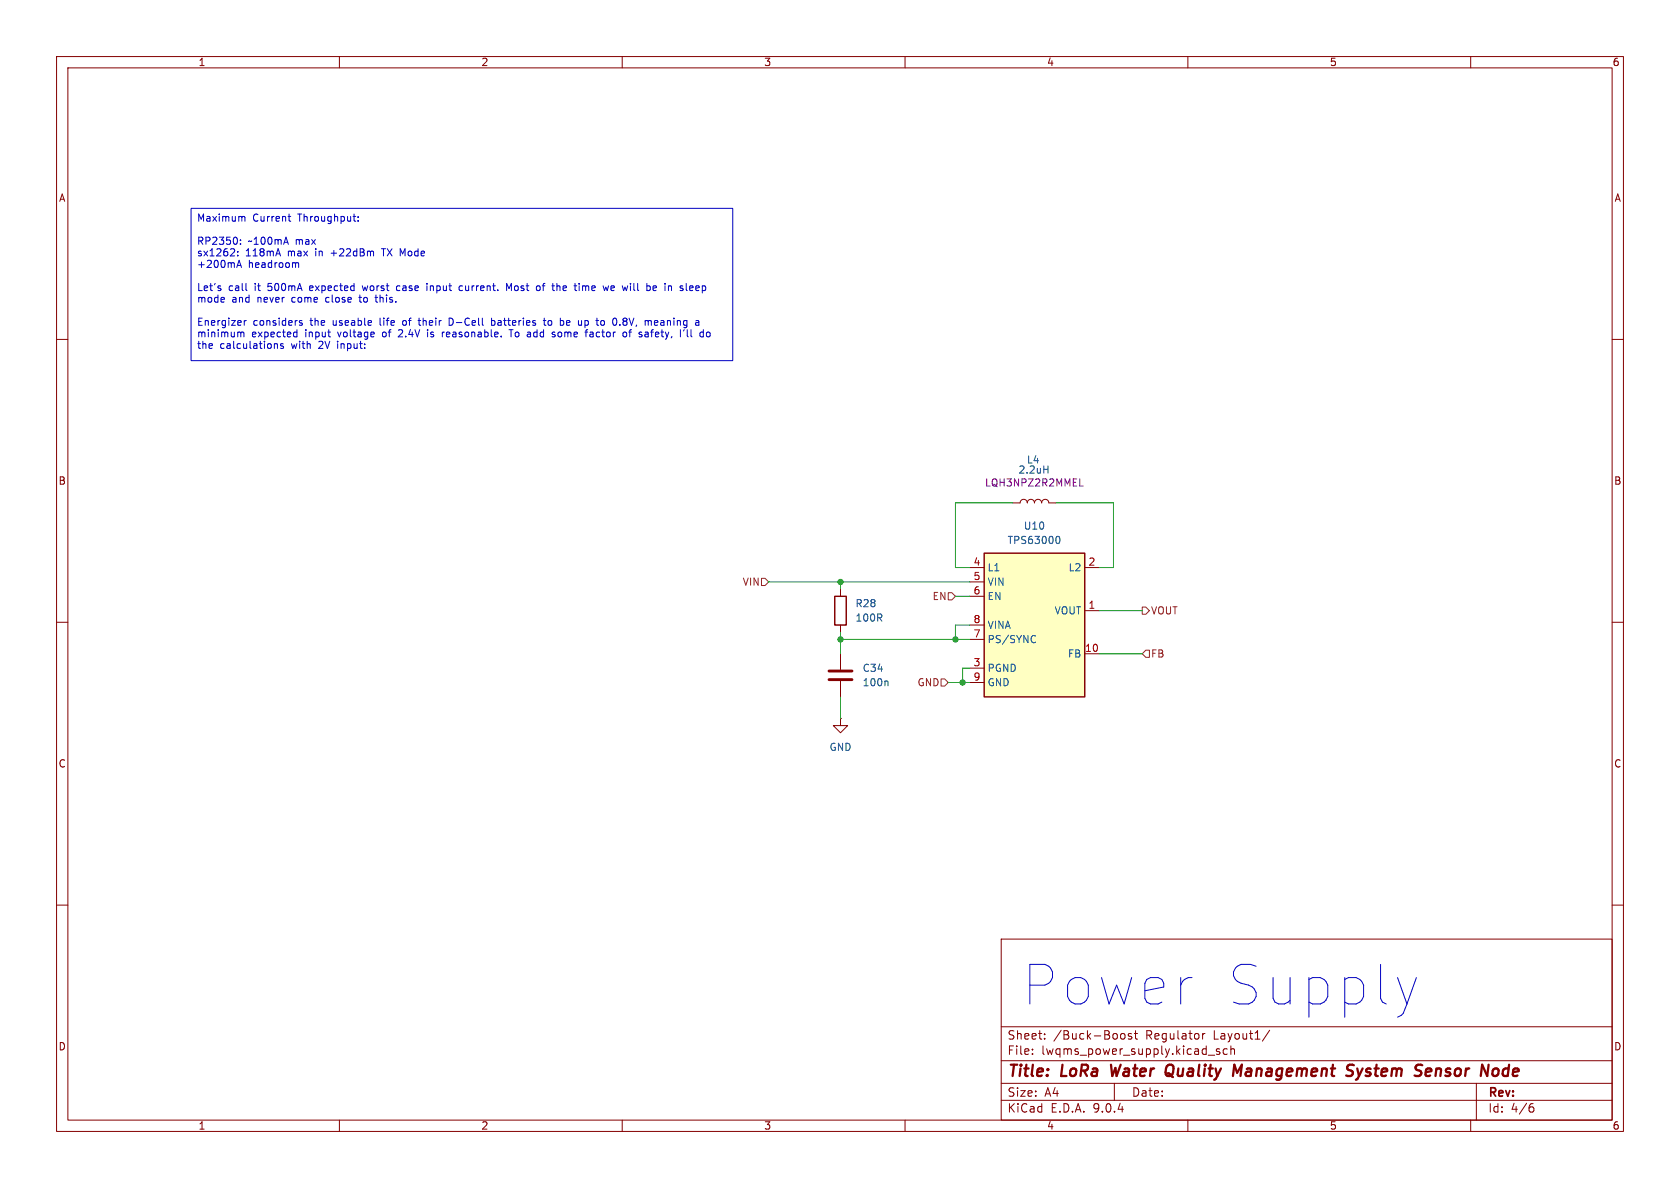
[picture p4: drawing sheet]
<svg xmlns="http://www.w3.org/2000/svg" width="297mm" height="210mm" viewBox="0 0 297 210" stroke-linecap="round" stroke-linejoin="round" font-family="sans-serif">
<g fill="none" stroke="#840000" stroke-width=".18">
<path d="M10 10h277v190h-277zM12 12h273v186h-273zM60 10v2M110 10v2M160 10v2M210 10v2M260 10v2M10 60h2M285 60h2M179.1 88.9h1.2a.64 .64 0 0 1 .7-.6 .64 .64 0 0 1 .6 .6 .64 .64 0 0 1 .6-.6 .64 .64 0 0 1 .7 .6 .64 .64 0 0 1 .6-.6 .64 .64 0 0 1 .6 .6 .64 .64 0 0 1 .7-.6 .64 .64 0 0 1 .6 .6h1.3M10 110h2M285 110h2"/>
<path d="M10 160h2M177 166h108v32h-108zM285 160h2M60 198v2M110 198v2M160 198v2M177 194.5h108M177 191.5h108M177 187.5h108M177 181.5h108M182.5 186.3v.1M182.5 185.5v.1"/>
<path d="M184.7 183.6v.1M184.7 182.8v.1M197 191.5v3M198.2 182.8l.4-.1 .3 .3v.4l-.2 .2-.3 .1-.2-.1M200 182.8l-.3-.1-.2 .2v.2l.5 .2v.3h-.5M200.5 182.7h.6M200.7 182.2v1.3l.4 .2M210 198v2M212.6 182.7v1M213 182.7l-.3 .1-.1 .2M213.6 186.5h1.1M215.6 185.5l-.4-.1-.2 .2 .1 .2 .5 .2v.3h-.6"/>
<path d="M217 185.5l-.5-.1-.3 .3v.4l.2 .2h.6M217.6 185.5l.2-.1 .4 .1v.9M217.6 184.9v1.5M224.5 182.1l-1.3 2M260 198v2M261 191.5v6.5M270.6 195.7h.4l.2 .3-.1 .5-.5 .1M271 195.1l-.4 .1"/>
</g>
<g fill="none" stroke="#840000" stroke-width=".4">
<path d="M196.4 188.2l.2 2 .6-1.4M206.1 189.9l.2 .2a.71 .71 0 0 0 .9-.2M206.4 189.7l.4 .1 .4 .5M207.1 188.2a.77 .77 0 0 0-1 .7M218.2 188.2l.5 1.4 .9-1.4-.3 2M238.5 189.2l.3 .1a.49 .49 0 0 1 .4 .5 .49 .49 0 0 1-.5 .4h-.4M238.6 188.2l.7 .1M239.9 188.9l.4 1.3M240.3 190.2l-.3 .5-.3 .2M240.9 188.9l-.6 1.3M252.2 189l.6-.1 .2 .1v.4l-.9 .1M252.8 190.1l-.5 .1"/>
<path d="M264.9 189.1v.7M265.9 189l-.2 .3-.1 .5 .4 .4"/>
</g>
<path d="M184.5 83h.8M185.3 82.4v1.2" fill="none" stroke="#006464" stroke-width=".18"/>
<path d="M190.9 85.9h.6" fill="none" stroke="#840084" stroke-width=".18"/>
<path d="M174 97.8h17.8v25.4h-17.8z" fill="#ffffc2"/>
<path d="M174 97.8h17.8v25.4h-17.8zM147.6 105.4h2v5.1h-2z" fill="none" stroke="#840000" stroke-width=".25"/>
<g fill="none" stroke="#840000" stroke-width=".18">
<path d="M148.6 104.1v1.3M148.6 110.5v1.3M148.6 115.6v2.8M171.4 100.3h2.6M171.4 102.9h2.6M171.4 105.4h2.6M171.4 110.5h2.6M171.4 113h2.6M171.4 118.1h2.6M191.8 100.3h2.5M191.8 108h2.5M191.8 115.6h2.5"/>
<path d="M148.6 127v1.3h1.3l-1.3 1.2-1.3-1.2h1.3M148.6 127h.1M148.6 120.4v2.8M171.4 120.7h2.6"/>
</g>
<path d="M186.8 94.9l.2-.1a.68 .68 0 0 1 .4 .6 .68 .68 0 0 1-.4 .7l-.2-.1M182.7 112.3l.4 .2M183.1 113.5l-.4 .1M156.8 120.4l.2 .2v.6" fill="none" stroke="#006464" stroke-width=".18"/>
<path d="M146.6 118.6h4M146.6 120.1h4" fill="none" stroke="#840000" stroke-width=".51"/>
<path d="M134.6 102.2h.7l.6 .7-.6 .6h-.7zM167.6 104.8h.7l.6 .6-.6 .6h-.7zM201.9 107.3h.7l.6 .7-.6 .6h-.7zM202.6 114.9h.6v1.3h-.6l-.7-.6zM166.4 120h.6l.6 .7-.6 .6h-.6z" fill="none" stroke="#725600" stroke-width=".18"/>
<g fill="none" stroke="#009600" stroke-width=".18">
<path d="M179.1 88.9h-10.2v11.4h2.5M186.7 88.9h10.1v11.4h-2.5M135.9 102.9h35.5M148.6 113h22.8M148.6 102.9v1.2M148.6 111.8v3.8M168.9 105.4h2.5M171.4 110.5h-2.5v2.5M171.4 118.1h-1.2v2.6M194.3 108h7.6M194.3 115.6h7.6M148.6 123.2v3.8"/>
<path d="M167.6 120.7h3.8"/>
</g>
<g fill="none" stroke="#0000c2" stroke-width=".18">
<path d="M33.8 36.8h95.7v27h-95.7zM42.8 38.3h.4l.1 .8M50.9 38.3h.5M51.1 38.9l.3 .2M62.4 38.3h.5M62.8 39.1h.1M63.3 39v.1M63.3 38.3v.1M38.9 50.9l.2 .2-.2 .3M38.9 50.5l.1 .1M41.5 44.2l-.1 .3-.7 .7h.8M41.8 47.3l.5-1.3 .4 1.3"/>
<path d="M42 46.9h.6M42 45.1v.1M42 44.5v.1M42.5 43.1v.1M42.5 42.4v.1M42.6 58.9v.7M42.8 58.7l.3 .2v.7M43.2 56.7v.8M43.5 51.2l.2 .2M43.5 56.7l-.3 .2M52.1 58.7l.4 .1M52.3 46.5h.4l.1 .8"/>
<path d="M52.5 58.3v1.3M52.5 59.5l-.4 .1M53.4 56.7h-.3l-.2 .1 .1 .2 .4 .1v.3h-.5M63.4 52.6h.5M63.6 52.1l.1 1.3M64 50.5l.3 .9M66.3 52.6h.5M66.5 52.1v1.1l.3 .2M67.4 44h.8M70.6 50.5l-.4 .1-.1 .2 .1 .5 .4 .1M70.6 58.3l-.1 .1M71.1 58.8l-.7 .8h.8"/>
<path d="M71.3 56.7l-.1 .2 .1 .5M73.9 56.7h.5M74.1 56.2v1.1l.3 .2M75.5 50.1v.1M75.5 50.5v.9M75.6 58.7v.9M78.6 58.7l-.4 .2M80 56.4l-.6-.2v1.3l.6-.2M81.8 50.6l-.4-.1-.2 .3 .1 .5h.5M86.9 56.7h.4l.2 .2-.1 .5h-.5M86.9 56.2v1.3M89.6 51.4v-1.3l.4 .9 .4-.9v1.3"/>
<path d="M90.4 58.3v1.3M95.4 50.6l.1 .2-.1 .5M95.9 50.5h.4M96 56.7h.5M96.2 56.2v1.1l.3 .2M97.1 56.7l-.2 .2v.4l.2 .2M98.1 59.2v.3M98.5 50.6l.3-.1 .2 .2M98.8 58.8l-.2 .1 .2 .6M100.2 56.7v.7M100.8 57l-.7 .1M103 50.5v.9"/>
<path d="M103.2 50.5l-.2 .1M103.4 57.4l.4 .1M103.4 56.7v1.2M103.7 58.3l-.1 .2M103.8 56.7h-.4M104.9 59l-.5 .1-.1 .1 .1 .4 .5-.1M105.5 56.2v1.1M106.4 56.7h.3l.2 .2-.1 .5-.4 .1M107.6 50.5l-.3 .9M108.4 50.5h-.2l-.2 .2 .1 .6 .3 .1M108.6 50.8l-.6 .1M109.6 57.4v.1"/>
<path d="M110.7 58.8l.1 .5-.1 .2-.3 .1M111.3 58.5v1.1M111.5 50.1v.1M114.5 58.8l.1 .8M114.6 59.5l-.4 .1M114.6 59l-.4 .1M115.5 51.3h.5M115.5 50.6l.4-.1 .2 .3-.7 .1M116.1 56.7h-.2l-.2 .1 .1 .6 .3 .1M116.3 57l-.6 .1M121.5 58.3v1.1l.2 .2M122.1 50.5l.4 .1v.2l-.6 .1"/>
<path d="M122.2 58.3v1.1l.1 .2M122.5 51.3l-.4 .1M124.9 58.8l.2-.1 .4 .1v.5l-.1 .2-.3 .1-.2-.2zM49 60.9v.7M49.6 60.9l.1 .2 .4 .3-.1 .2-.4-.1M250.4 172.8l-1.7 4.7"/>
</g>
<g fill="#009600" stroke="#009600" stroke-width=".18">
<circle cx="170.2" cy="120.7" r=".46"/>
<circle cx="148.6" cy="102.9" r=".46"/>
<circle cx="168.9" cy="113" r=".46"/>
<circle cx="148.6" cy="113" r=".46"/>
</g>
<g font-size="9.7" fill="#0000c2">
<text x="180.9" y="178">Power</text>
<text x="216.3" y="178">Supply</text>
</g>
<g font-size="2.8" fill="#840000">
<text x="178" y="190.9">Title:</text>
<text x="187.7" y="190.9">LoRa</text>
<text x="197.2" y="190.9">Water</text>
<text x="207.7" y="190.9">Quality</text>
<text x="220.4" y="190.9">Management</text>
<text x="241.3" y="190.9">System</text>
<text x="254.2" y="190.9">Sensor</text>
<text x="266.6" y="190.9">Node</text>
</g>
<g font-size="2.1" fill="#840000">
<text x="178" y="184">Sheet:</text>
<text x="186.2" y="184">/Buck-Boost</text>
<text x="202.6" y="184">Regulator</text>
<text x="214.7" y="184">Layout1/</text>
<text x="178" y="186.7">File:</text>
<text x="184.1" y="186.7">lwqms_power_supply.kicad_sch</text>
<text x="178" y="196.9">KiCad</text>
<text x="178" y="194.1">Size:</text>
<text x="184.7" y="194.1">A4</text>
<text x="185.7" y="196.9">E.D.A.</text>
<text x="193.3" y="196.9">9.0.4</text>
<text x="200" y="194.1">Date:</text>
<text x="263" y="194.3">Rev:</text>
<text x="263" y="196.9">Id:</text>
<text x="267.1" y="196.9">4/6</text>
</g>
<g font-size="1.8" fill="#840000">
<text x="35" y="11.9">1</text>
<text x="85" y="11.9">2</text>
<text x="135" y="11.9">3</text>
<text x="185" y="11.9">4</text>
<text x="235" y="11.9">5</text>
<text x="285" y="11.9">6</text>
<text x="10.3" y="35.9">A</text>
<text x="285.3" y="35.9">A</text>
<text x="10.3" y="85.9">B</text>
<text x="285.3" y="85.9">B</text>
<text x="10.3" y="135.9">C</text>
<text x="285.3" y="135.9">C</text>
<text x="10.3" y="185.9">D</text>
<text x="285.3" y="185.9">D</text>
<text x="35" y="199.9">1</text>
<text x="85" y="199.9">2</text>
<text x="135" y="199.9">3</text>
<text x="185" y="199.9">4</text>
<text x="235" y="199.9">5</text>
<text x="285" y="199.9">6</text>
</g>
<g font-size="1.8" fill="#0000c2">
<text x="34.7" y="39.5">Maximum</text>
<text x="44.7" y="39.5">Current</text>
<text x="52.8" y="39.5">Throughput:</text>
<text x="34.7" y="43.6">RP2350:</text>
<text x="34.7" y="45.6">sx1262:</text>
<text x="34.7" y="47.7">+200mA</text>
<text x="43.4" y="45.6">118mA</text>
<text x="43.9" y="43.6">~100mA</text>
<text x="43.9" y="47.7">headroom</text>
<text x="51" y="45.6">max</text>
<text x="52.4" y="43.6">max</text>
<text x="56" y="45.6">in</text>
<text x="59" y="45.6">+22dBm</text>
<text x="68.2" y="45.6">TX Mode</text>
<text x="34.7" y="51.8">Let's</text>
<text x="34.7" y="53.8">mode</text>
<text x="40.4" y="51.8">call</text>
<text x="41" y="53.8">and</text>
<text x="45.1" y="51.8">it</text>
<text x="45.6" y="53.8">never</text>
<text x="47.6" y="51.8">500mA</text>
<text x="51.9" y="53.8">come</text>
<text x="55.2" y="51.8">expected</text>
<text x="58" y="53.8">close</text>
<text x="64.2" y="53.8">to</text>
<text x="64.8" y="51.8">worst</text>
<text x="67.3" y="53.8">this.</text>
<text x="71" y="51.8">case</text>
<text x="76.5" y="51.8">input</text>
<text x="82.4" y="51.8">current.</text>
<text x="91" y="51.8">Most</text>
<text x="96.5" y="51.8">of</text>
<text x="99.6" y="51.8">the</text>
<text x="103.7" y="51.8">time</text>
<text x="109" y="51.8">we</text>
<text x="112.6" y="51.8">will</text>
<text x="117" y="51.8">be</text>
<text x="120.4" y="51.8">in</text>
<text x="123.3" y="51.8">sleep</text>
<text x="34.7" y="57.9">Energizer</text>
<text x="34.7" y="60">minimum</text>
<text x="44.5" y="60">expected</text>
<text x="44.7" y="57.9">considers</text>
<text x="54.1" y="60">input</text>
<text x="55" y="57.9">the</text>
<text x="59.1" y="57.9">useable</text>
<text x="60" y="60">voltage</text>
<text x="67.6" y="57.9">life</text>
<text x="68.1" y="60">of</text>
<text x="71.1" y="60">2.4V</text>
<text x="71.9" y="57.9">of</text>
<text x="74.9" y="57.9">their</text>
<text x="76.4" y="60">is</text>
<text x="79.2" y="60">reasonable.</text>
<text x="80.4" y="57.9">D-Cell</text>
<text x="88.1" y="57.9">batteries</text>
<text x="91.4" y="60">To add</text>
<text x="97.6" y="57.9">to</text>
<text x="99.3" y="60">some</text>
<text x="100.7" y="57.9">be</text>
<text x="104.1" y="57.9">up</text>
<text x="105.4" y="60">factor</text>
<text x="107.6" y="57.9">to</text>
<text x="110.6" y="57.9">0.8V,</text>
<text x="112.2" y="60">of</text>
<text x="115.3" y="60">safety,</text>
<text x="116.5" y="57.9">meaning</text>
<text x="122.7" y="60">I'll</text>
<text x="34.7" y="62">the</text>
<text x="38.9" y="62">calculations</text>
<text x="51.7" y="62">with</text>
<text x="56.6" y="62">2V</text>
<text x="60.1" y="62">input:</text>
</g>
<g font-size="1.8" fill="#006464">
<text x="180" y="83.9">2.2uH</text>
<text x="181.4" y="82.1">L4</text>
<text x="180.9" y="93.8">U10</text>
<text x="174.5" y="101.2">L1</text>
<text x="178" y="96.4">TPS63000</text>
<text x="188.8" y="101.2">L2</text>
<text x="151.1" y="107.5">R28</text>
<text x="174.5" y="103.7">VIN</text>
<text x="174.5" y="106.3">EN</text>
<text x="151.1" y="110.1">100R</text>
<text x="174.5" y="111.4">VINA</text>
<text x="174.5" y="113.9">PS/SYNC</text>
<text x="186.3" y="108.8">VOUT</text>
<text x="152.4" y="119">C34</text>
<text x="174.5" y="119">PGND</text>
<text x="188.7" y="116.4">FB</text>
<text x="152.4" y="121.5">100n</text>
<text x="174.5" y="121.5">GND</text>
<text x="146.6" y="132.9">GND</text>
</g>
<text font-size="1.8" fill="#840084" x="174" y="86.2">LQH3NPZ2R2MMEL</text>
<g font-size="1.8" fill="#a90000">
<text x="172" y="100.1">4</text>
<text x="192.3" y="100.1">2</text>
<text x="172" y="102.6">5</text>
<text x="172" y="105.2">6</text>
<text x="192.3" y="107.7">1</text>
<text x="172" y="110.2">8</text>
<text x="172" y="112.8">7</text>
<text x="172" y="117.9">3</text>
<text x="191.7" y="115.3">10</text>
<text x="172" y="120.4">9</text>
</g>
<g font-size="1.8" fill="#725600">
<text x="131.2" y="103.7">VIN</text>
<text x="164.8" y="106.3">EN</text>
<text x="203.4" y="108.8">VOUT</text>
<text x="203.4" y="116.4">FB</text>
<text x="162.1" y="121.5">GND</text>
</g>
</svg>
